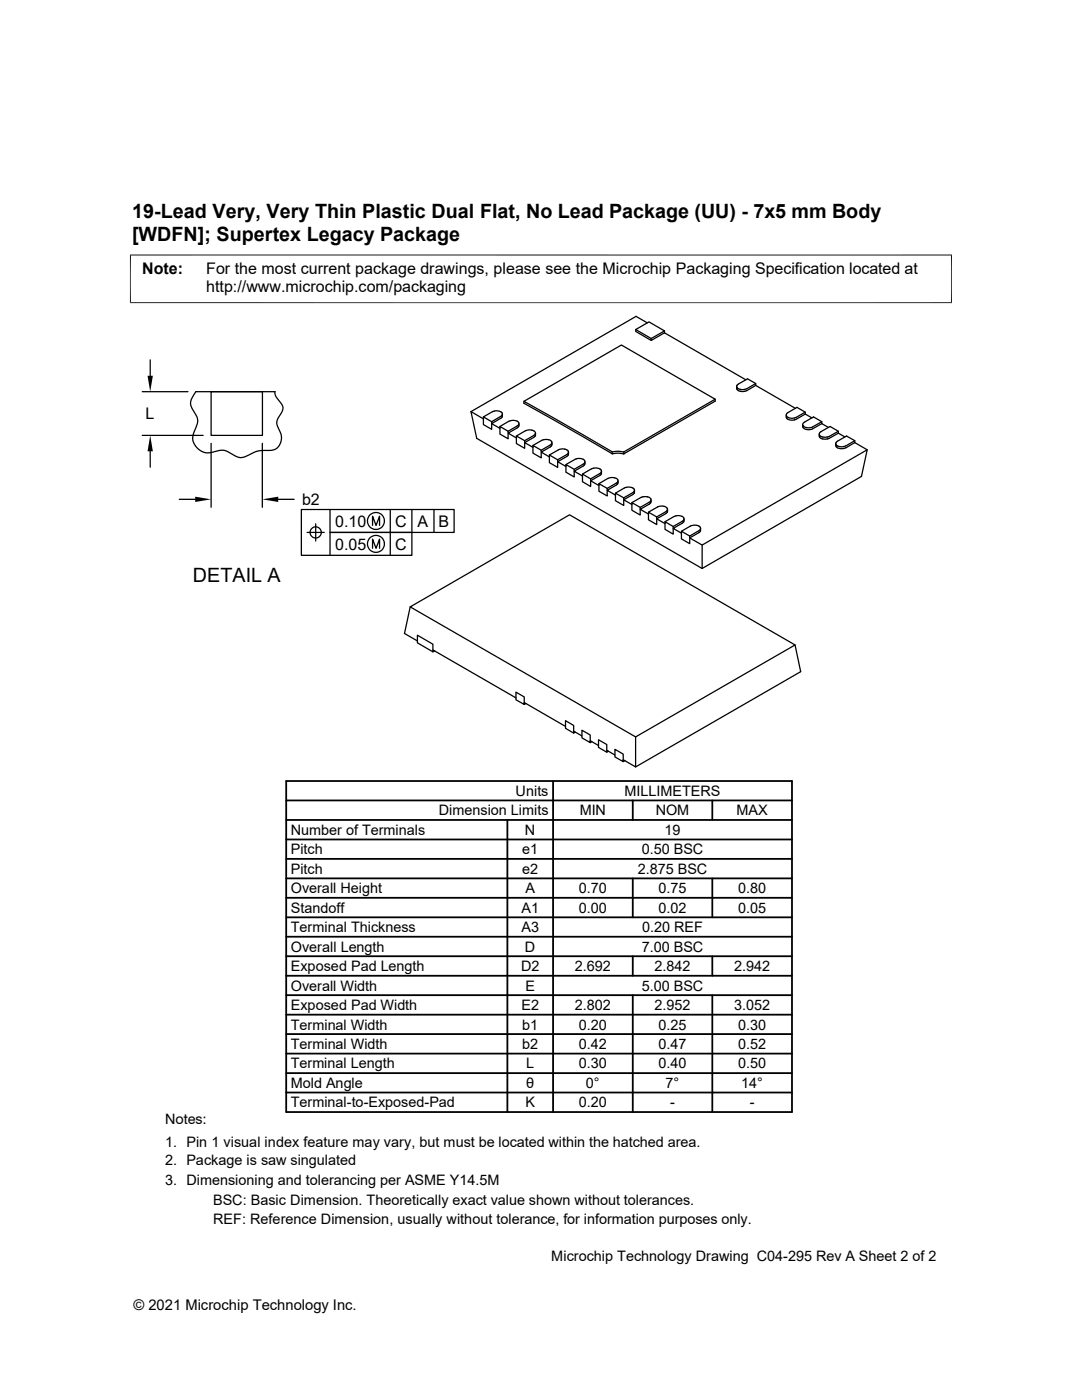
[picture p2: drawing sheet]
<svg xmlns="http://www.w3.org/2000/svg" width="216mm" height="279mm" viewBox="0 0 216 279" stroke-linecap="round" stroke-linejoin="round" font-family="sans-serif">
<g fill="none" stroke="#000" stroke-width=".25">
<path d="M28.4 78.2h9.1M30 71.8v3.2M39.1 78.2h15.8l.1 .9 1.3 1.7 .2 .5-.2 .9-1 1.7-.1 .6 .2 .6a3.5 3.5 0 0 1 .5 3.5 2.06 2.06 0 0 1-2 1.3 6.9 6.9 0 0 0-4.8 1.2 2.44 2.44 0 0 1-2.9-.5 3.3 3.3 0 0 0-3.7-.4 3.1 3.1 0 0 1-3.3-.9 3.1 3.1 0 0 1-.3-3.5 2.7 2.7 0 0 0 .2-3l-.7-1.1a2.27 2.27 0 0 1 .3-2.9zM42.1 78.2h10.3v8.7h-10.3zM126.9 65.8l2.6-1.6 3.1 1.8-2.7 1.6zM126.9 65.8v.3l3 1.8 2.7-1.5M129.2 64.4l-2.3-1.3-32.9 19M129.9 67.6v.3M132.6 66.4l16.2 9.4M132.6 66v.4M142.7 79.7v.4l-18.2 10.5M147 77.1l.1 .6"/>
<path d="M147.1 76.9l2.1-1.3 1.6 .9v.4M147.1 77.7a1.51 1.51 0 0 0 1.5 .4M147.1 77.3l.2 .3M147.1 76.9v.4M147.4 77.6l.5 .1h.7M149 78l-.4 .1M149 77.6l-.4 .1M150.8 76.9l7.9 4.6M150.8 76.9l-1.8 1.1M150.8 76.5l-1.8 1.1M28.4 86.9h12.1M30 90.1v3.1"/>
<path d="M35.8 99.7h3.1M42.1 88.5v12.7M52.3 88.5v12.7M55.5 99.7h3.2M94 82.1l2.5 1.5M94 82.1l1.1 5.4 45 26 31.8-18.4 1.1-5.3M96.5 83.2l1.6 1v1.5l-1.6-1zM96.5 83.2l1.8-1a1.31 1.31 0 0 1 1.9 .4l-.3 .5-1.8 1.1M99.8 85.1l1.8-1a1.37 1.37 0 0 1 1.9 .4l-.1 .4-2 1.2M99.8 85.1l1.6 1v1.5l-1.6-1zM99.9 83.5l-1.8 1 1.7 1M100.2 82.6v.6l-.3 .3"/>
<path d="M103 87l1.7 .9v1.6l-1.7-1zM103.5 84.5v.5l-.1 .3-2 1.1 1.6 1M104.5 80.1v.4l17.7 10.1v-.4M104.9 86l-1.9 1M106.3 88.9l1.9-1a1.37 1.37 0 0 1 1.9 .4l-.2 .4-1.9 1.2M106.3 88.9l1.7 1v1.5l-1.7-1zM106.5 86l.3 .3v.4M106.5 86a1.84 1.84 0 0 0-1.6 0M106.8 86.7l-2.1 1.2M106.8 86.4v.5l-.2 .3-1.9 1.1 1.6 1M109.6 90.8l1.7 1v1.5l-1.7-1zM110.1 88.3v.5l-.2 .3-1.9 1.1 1.6 1"/>
<path d="M112.7 89.6l.7 .4M112.7 89.6l-1.1 .1-2 1.1M112.9 92.7l1.7 1v1.5l-1.7-1zM113.3 90v.5M113.4 90.8l-2.1 1.3 1.6 1M113.4 90.5l-2.1 1.3M113.4 90.2l-.1 .6M116.2 94.6l1.7 1v1.5l-1.7-1zM116.4 91.7l.3 .4-.1 .4-2 1.2M116.4 91.7a1.84 1.84 0 0 0-1.7 0l-1.8 1M116.7 92.1v.5l-.2 .3-1.9 1.1 1.6 1M118 93.6l-1.8 1"/>
<path d="M118.4 93.5l.7-.1 .6 .2M118.4 93.5l-.4 .1M119.5 96.5l1.7 1v1.5l-1.7-1zM119.7 93.6l.3 .2M119.7 94.9l-1.8 1 1.6 1M119.9 93.8v.5M120 94.7l-.3 .2M120 94.3l-2.1 1.3M120 94l-.1 .7M122.2 90.6l1.3-.2 1 .2M122.2 90.2l1.3-.1 1 .1M122.2 90.2l-17.7-10.1 19.5-11.2 18.7 10.8-18.2 10.5"/>
<path d="M122.8 98.4l1.7 1v1.5l-1.7-1zM123.2 95.7v.5M123.3 95.7a1.71 1.71 0 0 0-2-.2l-1.8 1M123.3 96.5l-2.1 1.4 1.6 .9M123.3 96.2l-2.1 1.3M123.3 95.9l-.1 .7M124.5 90.2v.4M125 97.3l.2-.1a1.39 1.39 0 0 1 1.3 .4M125 97.3l-2.2 1.1M126.5 97.6v.5M126.5 98.4l-2 1.3 1.6 1M126.5 98.1l-2 1.3"/>
<path d="M126.6 97.9l-.1 .6M128.3 99.1l-2.2 1.2M128.3 99.2h.9M129.2 99.1l.6 .4M129.8 99.5v.5M129.8 100l-2.1 1.3M129.9 99.7l-.1 .7M156.9 82.8l.1 .6M157 82.6l2-1.3 1.7 1v.3M157 83.4l.2 .3M157 83.1a1.46 1.46 0 0 0 1.5 .3M157 82.6v.5"/>
<path d="M157.2 83.7l.6 .1h.7M158.9 83.7l-.4 .1M158.9 83.3l-.4 .1M160.2 84.7l.1 .6M160.7 82.6l-1.8 1.1M160.7 82.3l-1.8 1M160.7 82.6l1.3 .8M163.5 86.6l.1 .6M163.5 86.4l2.1-1.3 1.7 1v.3M163.5 87.2a1.4 1.4 0 0 0 1.6 .4M163.5 86.8l.7 .4M163.6 86.4v.5"/>
<path d="M164 84.5l1.3 .8M164 84.5l-1.8 1.1a1.61 1.61 0 0 1-1.9-.3M164 84.2l-1.8 1a1.29 1.29 0 0 1-2-.5l.3-.5 1.8-1 1.7 1v.3M164.2 87.2h.9M165.4 87.5l-.3 .1M165.4 87.1l-.3 .1M166.8 88.5l.1 .6M166.8 89.1l.3 .3M166.8 88.3l2.1-1.3 1.7 .9v.4M166.8 88.8a1.46 1.46 0 0 0 1.6 .3M166.9 88.3v.5M167.1 89.4l.6 .1h.7"/>
<path d="M167.3 86.4l-1.8 1.1M167.3 86.1l-1.8 1M167.3 86.4l1.3 .8M168.7 89.4l-.3 .1M170.6 87.9l-2.2 1.2M170.6 88.3l-1.8 1.1M170.6 88.3l2.4 1.5-32.9 19-2.5-1.4 2.1-1.3M61.3 106.3h3.4M63 104.5v3.5M65.8 101.7v4.6h16.4v4.5h-22.1v-9.1h30.5v4.6h-24.8v4.5M74.3 104.9v-1.9l.7 1.9 .7-1.9v1.9M74.3 109.4v-1.8l.7 1.8 .7-1.8v1.8"/>
<path d="M77.9 101.7v9.1M82.2 101.7v4.6M86.6 101.7v4.6M126.1 100.3l1.6 1v1.5l-1.6-1zM129.4 102.2l1.6 1v1.5l-1.6-1zM129.8 100.4l-2.1 1.2 1.7 1M132.7 104.1l1.6 1v1.5l-1.6-1zM133.1 101.4v.5M133.1 101.4a1.61 1.61 0 0 0-1.9-.2l-1.8 1M133.1 102.3l-2.1 1.2 1.7 1M133.1 101.9l-2.1 1.3M133.2 101.6l-.1 .7"/>
<path d="M134.5 103.1l-1.8 1M134.9 103l.2-.1a1.39 1.39 0 0 1 1.3 .4M134.9 103l-.4 .1M136 106l1.6 1v1.5l-1.6-1zM136.4 103.3v.5M136.4 104.2l-2.1 1.3 1.7 .9M136.4 103.8l-2.1 1.3M136.5 103.5l-.1 .7M137.8 105l-1.8 1M139.4 105a1.84 1.84 0 0 0-1.6 0M139.4 105.9l-1.8 1.1M139.4 105l.3 .2"/>
<path d="M139.7 105.2v.5M139.7 105.7l-.3 .2M139.8 105.5l-.1 .6M140.1 108.8v4.7M81.9 121.1l31.7-18.4 45 26-31.8 18.4-44.9-26-1.2 5.3 2.6 1.5M83.3 126.8l3.1 1.8v1.5l-3.1-1.8zM86.4 129.7l16.6 9.6M86.7 129.9l-.3 .2M103 138.1l1.6 1v1.5l-1.6-.9zM158.6 128.7l1.2 5.3-33 19.1-2.4-1.5M104.6 140.2l8.2 4.8M104.9 140.4l-.3 .2"/>
<path d="M112.8 143.8l1.7 1v1.5l-1.7-.9zM114.5 145.9l1.6 1M114.8 146.1l-.3 .2M116.1 145.7l1.7 1v1.5l-1.7-.9zM117.8 147.8l1.6 1M118.1 148l-.3 .2M119.4 147.6l1.7 1v1.5l-1.7-.9zM121.1 149.7l1.6 1M121.4 149.9l-.3 .2M122.7 149.5l1.7 1v1.5l-1.7-.9zM124.7 151.8l-.3 .2M126.8 147.1v6"/>
<circle cx="63" cy="106.3" r="1.12"/>
<circle cx="75" cy="104" r="1.69"/>
<circle cx="75" cy="108.6" r="1.69"/>
</g>
<g fill="none" stroke="#000" stroke-width=".36">
<path d="M57.1 159.7h100.9M57.1 155.9h100.9v66h-100.9zM110.4 155.9v66M126.3 159.7v3.9M142.1 159.7v3.9M57.1 179.2h100.9M57.1 175.3h100.9M57.1 167.5h100.9M57.1 163.6h100.9M57.1 171.4h100.9M101.2 163.6v58.3M126.3 175.3v7.8"/>
<path d="M142.1 175.3v7.8M57.1 190.8h100.9M57.1 186.9h100.9M57.1 183.1h100.9M57.1 198.6h100.9M57.1 194.7h100.9M126.3 190.8v3.9M126.3 198.6v23.3M142.1 190.8v3.9M142.1 198.6v23.3M57.1 206.4h100.9M57.1 202.5h100.9"/>
<path d="M57.1 218h100.9M57.1 210.3h100.9M57.1 214.2h100.9"/>
</g>
<path d="M26 50.8v9.7M189.9 50.8v9.7M189.9 50.9h-164M25.9 60.4h164" fill="none" stroke="#000" stroke-width=".2"/>
<path d="M29.4 75h1.1l-.5 3.2zM30 86.9l.5 3.2h-1.1zM38.9 99.1l3.2 .6-3.2 .5zM52.3 99.7l3.2-.6v1.1z" fill="#000"/>
<g font-size="3.9">
<text x="26.4" y="43.5">19-Lead Very, Very Thin Plastic Dual Flat, No Lead Package (UU) - 7x5 mm Body</text>
<text x="26.4" y="48.1">[WDFN]; Supertex Legacy Package</text>
<text x="38.5" y="116.1">DETAIL A</text>
</g>
<g font-size="3.2">
<text x="28.4" y="54.7">Note:</text>
<text x="41.1" y="58.3">http://www.microchip.com/packaging</text>
<text x="41.1" y="54.7">For the most current package drawings, please see the Microchip Packaging Specification located at</text>
<text x="29" y="83.7">L</text>
<text x="60.3" y="100.8">b2</text>
<text x="66.9" y="105.1">0.10</text>
<text x="78.9" y="105.1">C</text>
<text x="83.3" y="105.1">A</text>
<text x="87.5" y="105.1">B</text>
<text x="66.9" y="109.7">0.05</text>
<text x="78.9" y="109.7">C</text>
</g>
<g font-size="2.9">
<text x="102.9" y="158.8">Units</text>
<text x="124.6" y="158.8">MILLIMETERS</text>
<text x="58" y="166.6">Number of Terminals</text>
<text x="87.6" y="162.7">Dimension Limits</text>
<text x="104.8" y="166.6">N</text>
<text x="115.7" y="162.7">MIN</text>
<text x="130.8" y="162.7">NOM</text>
<text x="132.6" y="166.6">19</text>
<text x="147" y="162.7">MAX</text>
<text x="58" y="170.5">Pitch</text>
<text x="104.2" y="170.5">e1</text>
<text x="128" y="170.5">0.50 BSC</text>
<text x="58" y="178.3">Overall Height</text>
<text x="58" y="174.4">Pitch</text>
<text x="104.2" y="174.4">e2</text>
<text x="104.8" y="178.3">A</text>
<text x="115.5" y="178.3">0.70</text>
<text x="127.3" y="174.4">2.875 BSC</text>
<text x="131.4" y="178.3">0.75</text>
<text x="147.3" y="178.3">0.80</text>
<text x="58" y="182.2">Standoff</text>
<text x="104.1" y="182.2">A1</text>
<text x="115.5" y="182.2">0.00</text>
<text x="131.4" y="182.2">0.02</text>
<text x="147.3" y="182.2">0.05</text>
<text x="58" y="186">Terminal Thickness</text>
<text x="58" y="189.9">Overall Length</text>
<text x="104.1" y="186">A3</text>
<text x="104.8" y="189.9">D</text>
<text x="128" y="189.9">7.00 BSC</text>
<text x="128.1" y="186">0.20 REF</text>
<text x="58" y="197.7">Overall Width</text>
<text x="58" y="193.8">Exposed Pad Length</text>
<text x="104" y="193.8">D2</text>
<text x="104.8" y="197.7">E</text>
<text x="114.7" y="193.8">2.692</text>
<text x="128" y="197.7">5.00 BSC</text>
<text x="130.6" y="193.8">2.842</text>
<text x="146.5" y="193.8">2.942</text>
<text x="58" y="201.6">Exposed Pad Width</text>
<text x="104" y="201.6">E2</text>
<text x="114.7" y="201.6">2.802</text>
<text x="130.6" y="201.6">2.952</text>
<text x="146.5" y="201.6">3.052</text>
<text x="58" y="205.5">Terminal Width</text>
<text x="58" y="209.4">Terminal Width</text>
<text x="104.2" y="205.5">b1</text>
<text x="104.2" y="209.3">b2</text>
<text x="115.5" y="205.5">0.20</text>
<text x="115.5" y="209.4">0.42</text>
<text x="131.4" y="209.4">0.47</text>
<text x="131.4" y="205.5">0.25</text>
<text x="147.3" y="209.4">0.52</text>
<text x="147.3" y="205.5">0.30</text>
<text x="58" y="213.2">Terminal Length</text>
<text x="105" y="213.2">L</text>
<text x="115.5" y="213.2">0.30</text>
<text x="131.4" y="213.2">0.40</text>
<text x="147.3" y="213.2">0.50</text>
<text x="58" y="221">Terminal-to-Exposed-Pad</text>
<text x="58" y="217.1">Mold Angle</text>
<text x="104.8" y="221">K</text>
<text x="105" y="217.1">θ</text>
<text x="115.5" y="221">0.20</text>
<text x="116.9" y="217.1">0°</text>
<text x="132.8" y="217.1">7°</text>
<text x="133.7" y="221">-</text>
<text x="147.9" y="217.1">14°</text>
<text x="149.6" y="221">-</text>
<text x="32.9" y="224.4">Notes:</text>
<text x="32.9" y="229">1. Pin 1 visual index feature may vary, but must be located within the hatched area.</text>
<text x="32.9" y="232.6">2. Package is saw singulated</text>
<text x="32.9" y="236.6">3. Dimensioning and tolerancing per ASME Y14.5M</text>
<text x="42.5" y="244.3">REF: Reference Dimension, usually without tolerance, for information purposes only.</text>
<text x="42.5" y="240.6">BSC: Basic Dimension. Theoretically exact value shown without tolerances.</text>
<text x="110" y="251.7">Microchip Technology Drawing C04-295 Rev A Sheet 2 of 2</text>
<text x="26.6" y="261.3">© 2021 Microchip Technology Inc.</text>
</g>
</svg>
